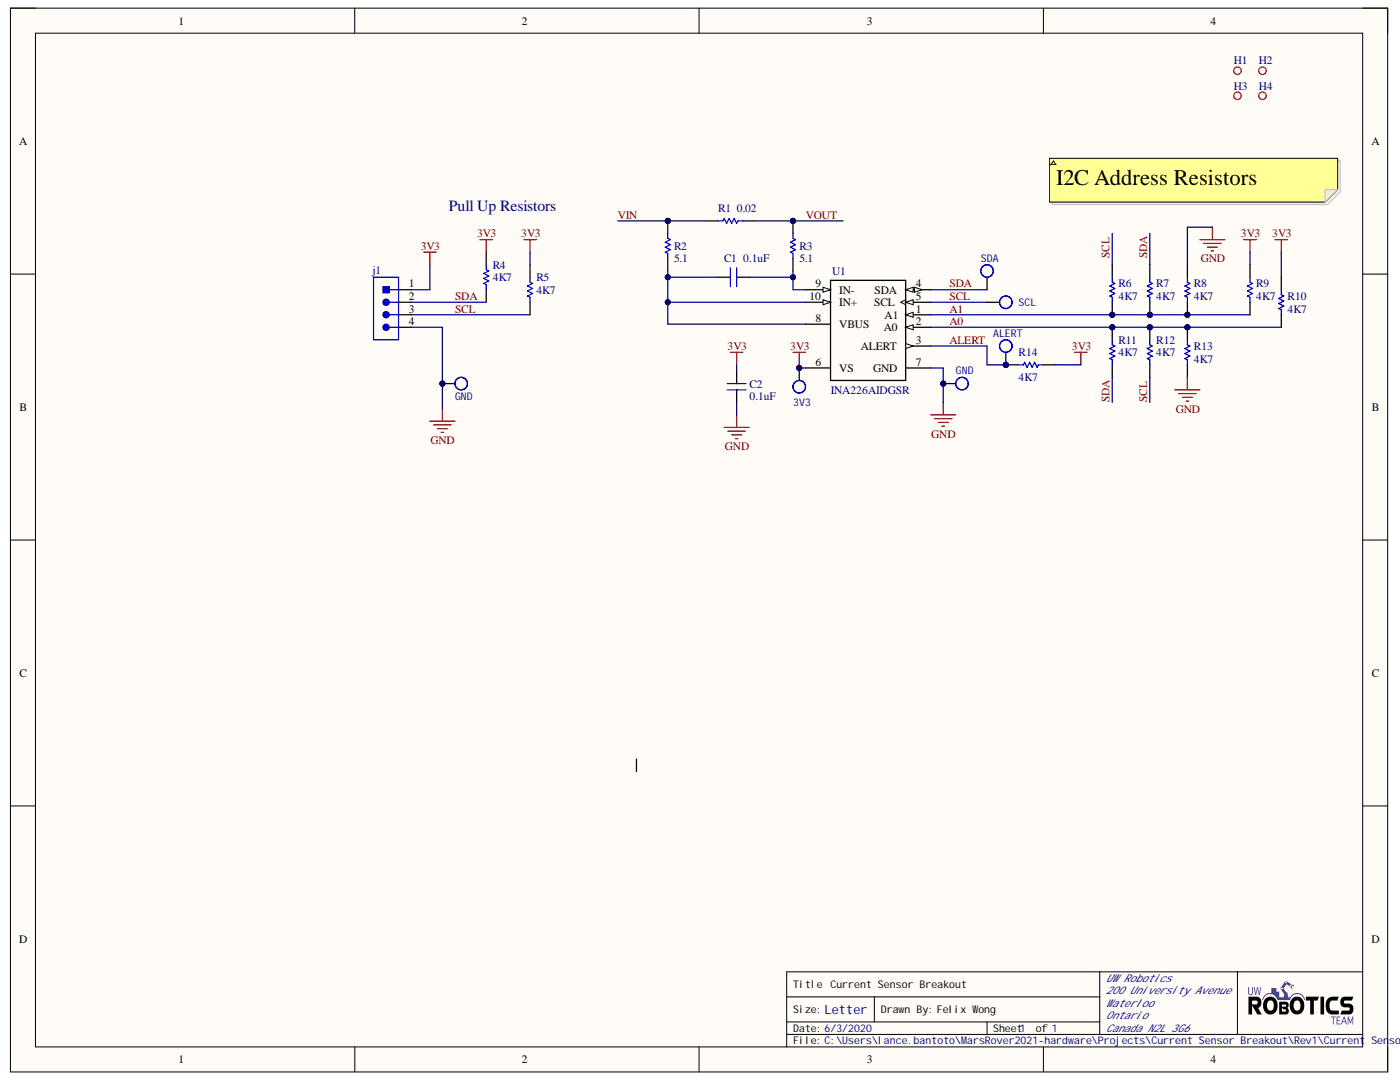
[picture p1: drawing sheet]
# Altium project Current Sensor Breakout.PrjPCB
Address1: 200 University Avenue; Address2: Waterloo; Address3: Ontario; Address4: Canada N2L 3G6; BoardName: Your Board Name; DrawnBy: Your Name
1 sheet, 28 parts. Net scope: global (net labels, ports and power ports of the same name join across sheets).
Board file: Current Sensor Breakout.PcbDoc

## Sheet Current Sensor Breakout.SchDoc: Current Sensor Breakout
size Letter; DrawnBy: Felix Wong; Organization: UW Robotics; Address1: 200 University Avenue; Address2: Waterloo; Address3: Ontario; Address4: Canada N2L 3G6; Revision: A; SheetNumber: 1; SheetTotal: 1

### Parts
C1  value 0.1uF  [CAPC2012X140N]  (hidden comment: CAP_0.1uF_50V_0805)
C2  value 0.1uF  [CAPC2012X140N]  (hidden comment: CAP_0.1uF_50V_0805)
H1  MOUNTING_HOLES  [MOUNTING_HOLE]  (value not drawn)
H2  MOUNTING_HOLES  [MOUNTING_HOLE]  (value not drawn)
H3  MOUNTING_HOLES  [MOUNTING_HOLE]  (value not drawn)
H4  MOUNTING_HOLES  [MOUNTING_HOLE]  (value not drawn)
j1  CON_4M_TERM  [1935187]  (value not drawn)
R1  value 0.02  [RESC6532X75N]  (hidden comment: RES_20m_2512)
R2  value 5.1  [RESC2013X70X40LL20T20]  (hidden comment: RES_5.1_0805)
R3  value 5.1  [RESC2013X70X40LL20T20]  (hidden comment: RES_5.1_0805)
R4  value 4K7  [RESC2012X60N]  (hidden comment: RES_4K7_0805)
R5  value 4K7  [RESC2012X60N]  (hidden comment: RES_4K7_0805)
R6  value 4K7  [RESC2012X60N]  (hidden comment: RES_4K7_0805)
R7  value 4K7  [RESC2012X60N]  (hidden comment: RES_4K7_0805)
R8  value 4K7  [RESC2012X60N]  (hidden comment: RES_4K7_0805)
R9  value 4K7  [RESC2012X60N]  (hidden comment: RES_4K7_0805)
R10  value 4K7  [RESC2012X60N]  (hidden comment: RES_4K7_0805)
R11  value 4K7  [RESC2012X60N]  (hidden comment: RES_4K7_0805)
R12  value 4K7  [RESC2012X60N]  (hidden comment: RES_4K7_0805)
R13  value 4K7  [RESC2012X60N]  (hidden comment: RES_4K7_0805)
R14  value 4K7  [RESC2012X60N]  (hidden comment: RES_4K7_0805)
TP1  SDA  [TESTPOINT_LOOP]
TP2  SCL  [TESTPOINT_LOOP]
TP3  ALERT  [TESTPOINT_LOOP]
TP4  GND  [TESTPOINT_LOOP]
TP5  3V3  [TESTPOINT_LOOP]
TP6  GND  [TESTPOINT_LOOP]
U1  INA226AIDGSR  [INA226AIDGSR]

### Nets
3V3: C2.2 j1.1 R4.1 R5.1 R9.2 R10.2 R14.2 TP5.1 U1.6(VS)
GND: C2.1 j1.4 R8.2 R13.2 TP4.1 TP6.1 U1.7(GND)
A0: R10.1 R11.1 R12.1 R13.1 U1.2(A0)
A1: R6.1 R7.1 R8.1 R9.1 U1.1(A1)
ALERT: R14.1 TP3.1 U1.3(ALERT)
SCL: j1.3 R5.2 R6.2 R12.2 TP2.1 U1.5(SCL)
SDA: j1.2 R4.2 R7.2 R11.2 TP1.1 U1.4(SDA)
VIN: R1.1 R2.2
VOUT: R1.2 R3.2
NetC1_1: C1.1 R2.1 U1.8(VBUS) U1.10(IN+)
NetC1_2: C1.2 R3.1 U1.9(IN-)

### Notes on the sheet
- Pull Up Resistors
- I2C Address Resistors
